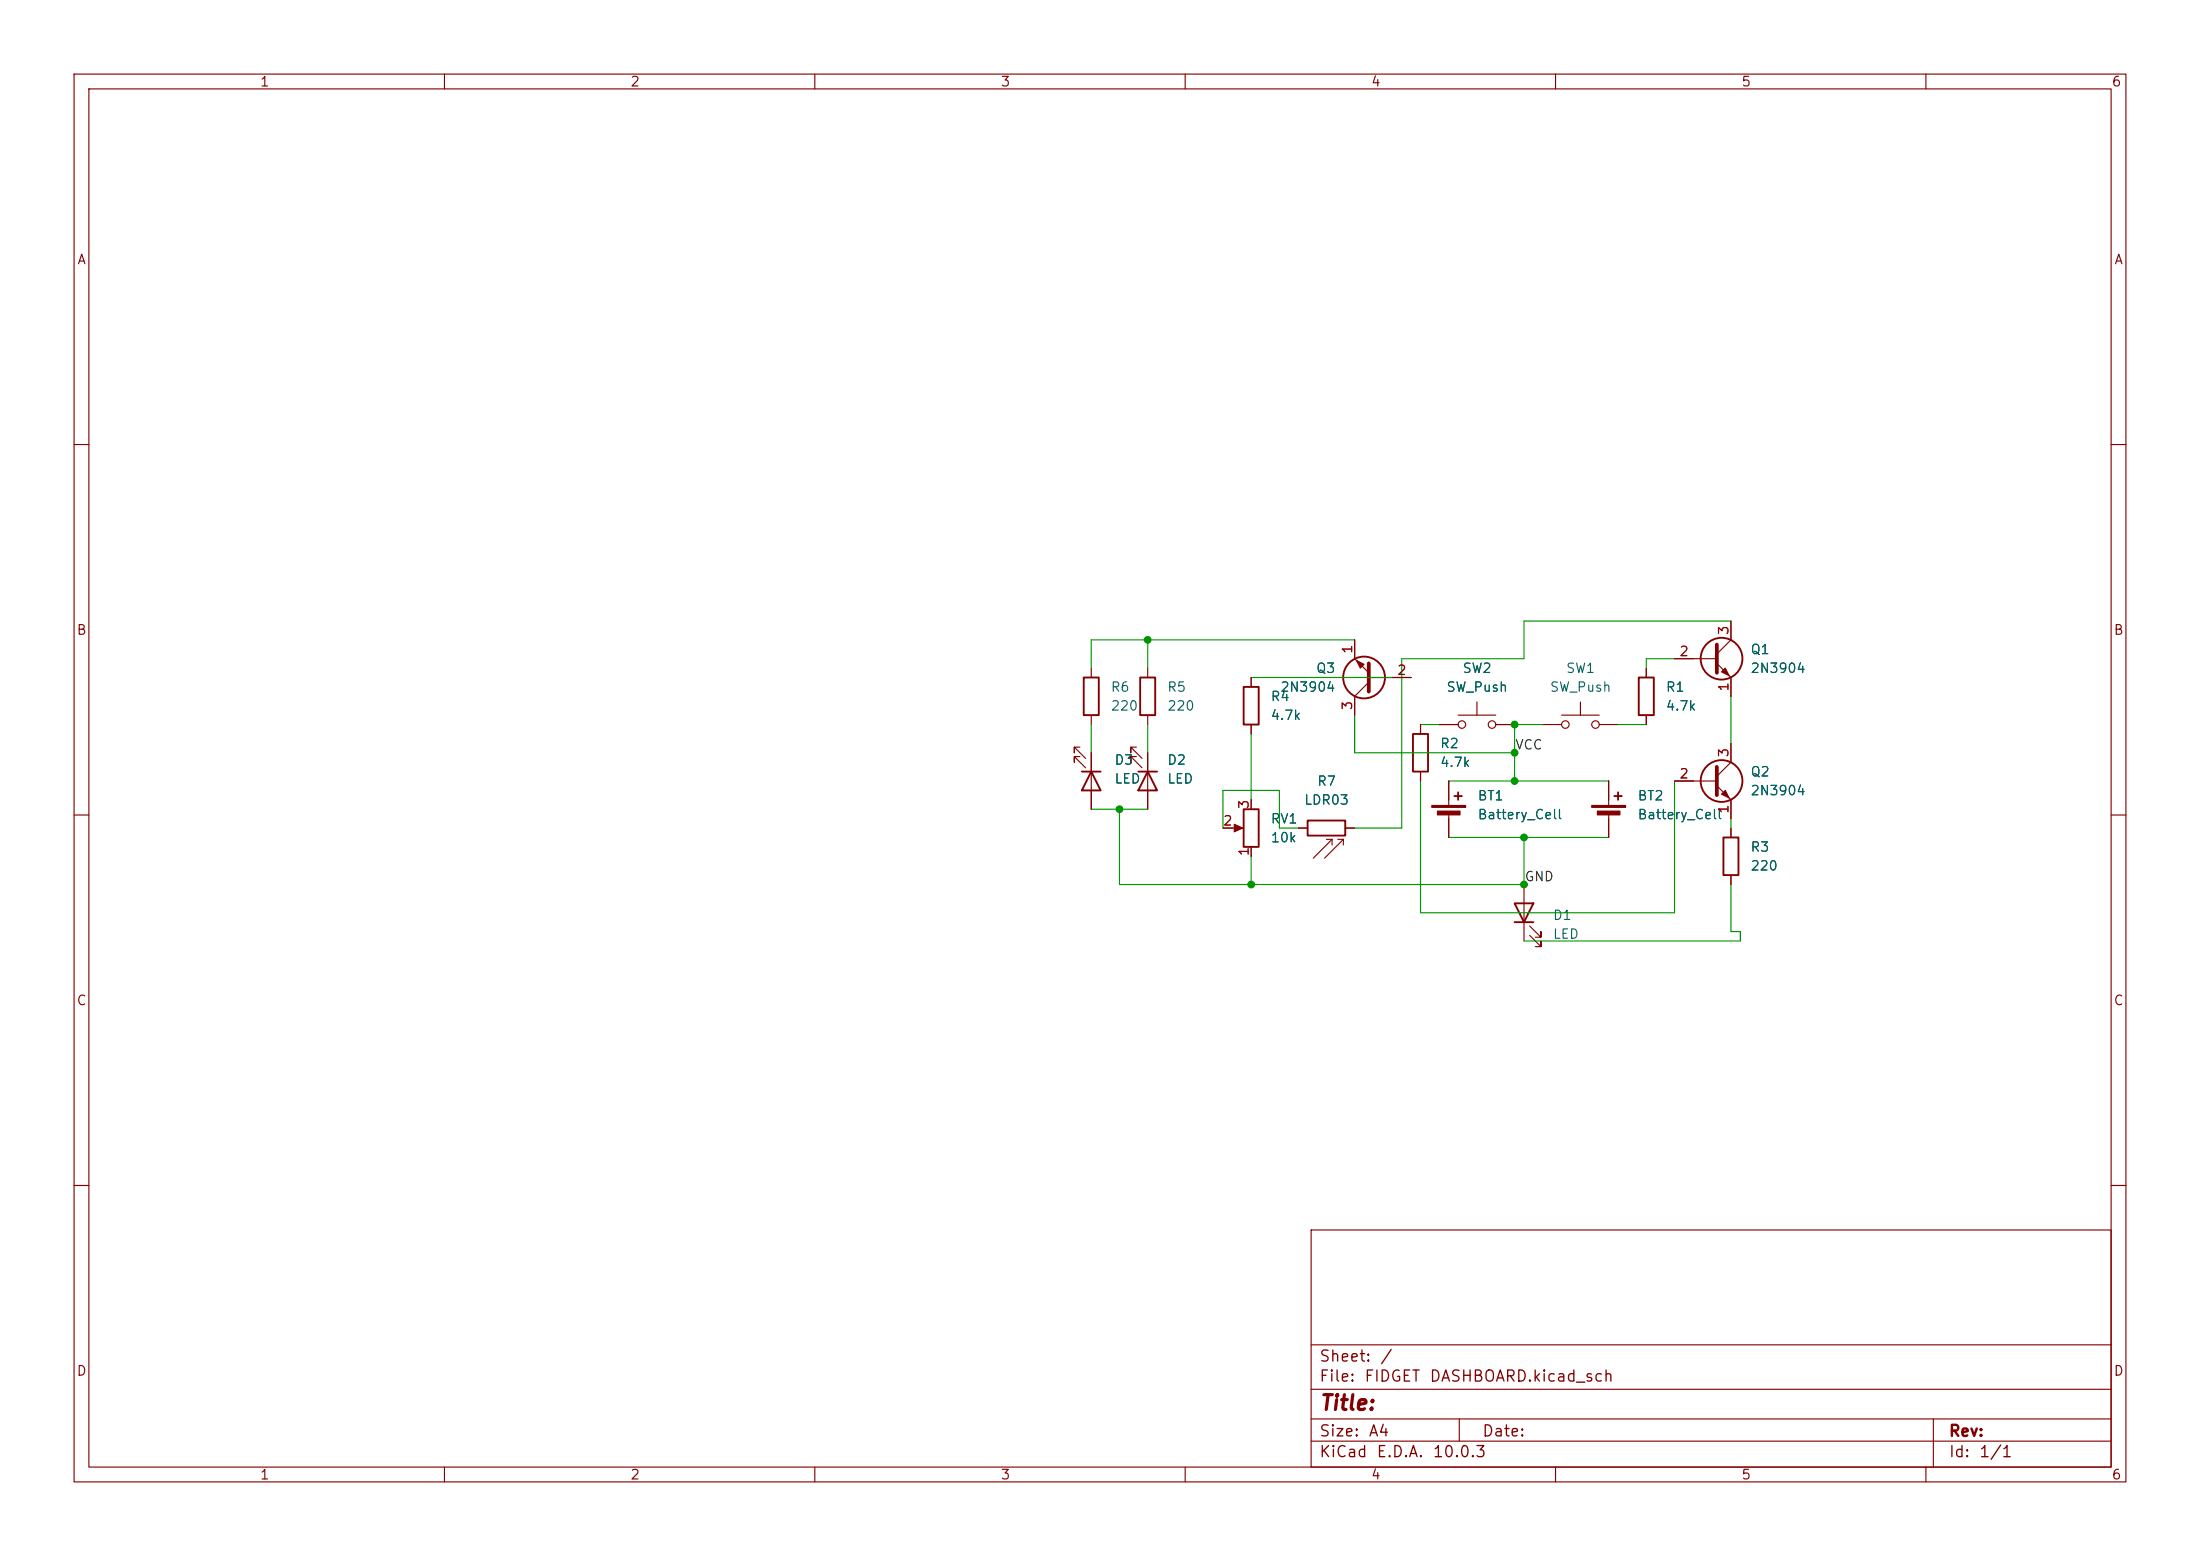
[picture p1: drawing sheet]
(kicad_sch
 (version 20260306)
 (generator "eeschema")
 (generator_version "10.0")
 (paper "A4")
 (lib_symbols
  (symbol "Device:Battery_Cell"
   (pin_numbers (hide yes))
   (pin_names
    (offset 0) (hide yes)) (exclude_from_sim no) (in_bom yes) (on_board yes)
   (in_pos_files yes)
   (duplicate_pin_numbers_are_jumpers no)
   (property "Reference" "BT" (at 2.54 2.54 0) (show_name no) (do_not_autoplace no) (effects (font (size 1.27 1.27)) (justify left)))
   (property "Value" "Battery_Cell" (at 2.54 0 0) (show_name no) (do_not_autoplace no) (effects (font (size 1.27 1.27)) (justify left)))
   (property "Footprint" "" (at 0 1.524 90) (show_name no) (do_not_autoplace no) (hide yes) (effects (font (size 1.27 1.27))))
   (property "Datasheet" "" (at 0 1.524 90) (show_name no) (do_not_autoplace no) (hide yes) (effects (font (size 1.27 1.27))))
   (property "Description" "Single-cell battery" (at 0 0 0) (show_name no) (do_not_autoplace no) (hide yes) (effects (font (size 1.27 1.27))))
   (property "Sim.Device" "V" (at 0 0 0) (show_name no) (do_not_autoplace no) (hide yes) (effects (font (size 1.27 1.27))))
   (property "Sim.Type" "DC" (at 0 0 0) (show_name no) (do_not_autoplace no) (hide yes) (effects (font (size 1.27 1.27))))
   (property "Sim.Pins" "1=+ 2=-" (at 0 0 0) (show_name no) (do_not_autoplace no) (hide yes) (effects (font (size 1.27 1.27))))
   (symbol "Battery_Cell_0_1"
    (rectangle (start -2.286 1.778) (end 2.286 1.524) (stroke (width 0) (type default)) (fill (type outline)))
    (rectangle (start -1.524 1.016) (end 1.524 0.508) (stroke (width 0) (type default)) (fill (type outline)))
    (polyline (pts (xy 0 1.778) (xy 0 2.54)) (stroke (width 0) (type default)) (fill (type none)))
    (polyline (pts (xy 0 0.762) (xy 0 0)) (stroke (width 0) (type default)) (fill (type none)))
    (polyline (pts (xy 0.762 3.048) (xy 1.778 3.048)) (stroke (width 0.254) (type default)) (fill (type none)))
    (polyline (pts (xy 1.27 3.556) (xy 1.27 2.54)) (stroke (width 0.254) (type default)) (fill (type none))))
   (symbol "Battery_Cell_1_1"
    (pin passive line (at 0 5.08 270) (length 2.54) (name "+" (effects (font (size 1.27 1.27)))) (number "1" (effects (font (size 1.27 1.27)))))
    (pin passive line (at 0 -2.54 90) (length 2.54) (name "-" (effects (font (size 1.27 1.27)))) (number "2" (effects (font (size 1.27 1.27))))))
   (embedded_fonts no))
  (symbol "Device:LED"
   (pin_numbers (hide yes))
   (pin_names
    (offset 1.016) (hide yes)) (exclude_from_sim no) (in_bom yes) (on_board yes)
   (in_pos_files yes)
   (duplicate_pin_numbers_are_jumpers no)
   (property "Reference" "D" (at 0 2.54 0) (show_name no) (do_not_autoplace no) (effects (font (size 1.27 1.27))))
   (property "Value" "LED" (at 0 -2.54 0) (show_name no) (do_not_autoplace no) (effects (font (size 1.27 1.27))))
   (property "Footprint" "" (at 0 0 0) (show_name no) (do_not_autoplace no) (hide yes) (effects (font (size 1.27 1.27))))
   (property "Datasheet" "" (at 0 0 0) (show_name no) (do_not_autoplace no) (hide yes) (effects (font (size 1.27 1.27))))
   (property "Description" "Light emitting diode" (at 0 0 0) (show_name no) (do_not_autoplace no) (hide yes) (effects (font (size 1.27 1.27))))
   (property "Sim.Pins" "1=K 2=A" (at 0 0 0) (show_name no) (do_not_autoplace no) (hide yes) (effects (font (size 1.27 1.27))))
   (symbol "LED_0_1"
    (polyline (pts (xy -3.048 -0.762) (xy -4.572 -2.286) (xy -3.81 -2.286) (xy -4.572 -2.286) (xy -4.572 -1.524)) (stroke (width 0) (type default)) (fill (type none)))
    (polyline (pts (xy -1.778 -0.762) (xy -3.302 -2.286) (xy -2.54 -2.286) (xy -3.302 -2.286) (xy -3.302 -1.524)) (stroke (width 0) (type default)) (fill (type none)))
    (polyline (pts (xy -1.27 0) (xy 1.27 0)) (stroke (width 0) (type default)) (fill (type none)))
    (polyline (pts (xy -1.27 -1.27) (xy -1.27 1.27)) (stroke (width 0.254) (type default)) (fill (type none)))
    (polyline (pts (xy 1.27 -1.27) (xy 1.27 1.27) (xy -1.27 0) (xy 1.27 -1.27)) (stroke (width 0.254) (type default)) (fill (type none))))
   (symbol "LED_1_1"
    (pin passive line (at -3.81 0 0) (length 2.54) (name "K" (effects (font (size 1.27 1.27)))) (number "1" (effects (font (size 1.27 1.27)))))
    (pin passive line (at 3.81 0 180) (length 2.54) (name "A" (effects (font (size 1.27 1.27)))) (number "2" (effects (font (size 1.27 1.27))))))
   (embedded_fonts no))
  (symbol "Device:R"
   (pin_numbers (hide yes))
   (pin_names
    (offset 0)) (exclude_from_sim no) (in_bom yes) (on_board yes)
   (in_pos_files yes)
   (duplicate_pin_numbers_are_jumpers no)
   (property "Reference" "R" (at 2.032 0 90) (show_name no) (do_not_autoplace no) (effects (font (size 1.27 1.27))))
   (property "Value" "R" (at 0 0 90) (show_name no) (do_not_autoplace no) (effects (font (size 1.27 1.27))))
   (property "Footprint" "" (at -1.778 0 90) (show_name no) (do_not_autoplace no) (hide yes) (effects (font (size 1.27 1.27))))
   (property "Datasheet" "" (at 0 0 0) (show_name no) (do_not_autoplace no) (hide yes) (effects (font (size 1.27 1.27))))
   (property "Description" "Resistor" (at 0 0 0) (show_name no) (do_not_autoplace no) (hide yes) (effects (font (size 1.27 1.27))))
   (symbol "R_0_1"
    (rectangle (start -1.016 -2.54) (end 1.016 2.54) (stroke (width 0.254) (type default)) (fill (type none))))
   (symbol "R_1_1"
    (pin passive line (at 0 3.81 270) (length 1.27) (name "" (effects (font (size 1.27 1.27)))) (number "1" (effects (font (size 1.27 1.27)))))
    (pin passive line (at 0 -3.81 90) (length 1.27) (name "" (effects (font (size 1.27 1.27)))) (number "2" (effects (font (size 1.27 1.27))))))
   (embedded_fonts no))
  (symbol "Device:R_Potentiometer"
   (pin_names
    (offset 1.016) (hide yes)) (exclude_from_sim no) (in_bom yes) (on_board yes)
   (in_pos_files yes)
   (duplicate_pin_numbers_are_jumpers no)
   (property "Reference" "RV" (at -4.445 0 90) (show_name no) (do_not_autoplace no) (effects (font (size 1.27 1.27))))
   (property "Value" "R_Potentiometer" (at -2.54 0 90) (show_name no) (do_not_autoplace no) (effects (font (size 1.27 1.27))))
   (property "Footprint" "" (at 0 0 0) (show_name no) (do_not_autoplace no) (hide yes) (effects (font (size 1.27 1.27))))
   (property "Datasheet" "" (at 0 0 0) (show_name no) (do_not_autoplace no) (hide yes) (effects (font (size 1.27 1.27))))
   (property "Description" "Potentiometer" (at 0 0 0) (show_name no) (do_not_autoplace no) (hide yes) (effects (font (size 1.27 1.27))))
   (property "Sim.Device" "R" (at 0 0 0) (show_name no) (do_not_autoplace no) (hide yes) (effects (font (size 1.27 1.27))))
   (property "Sim.Type" "POT" (at 0 0 0) (show_name no) (do_not_autoplace no) (hide yes) (effects (font (size 1.27 1.27))))
   (property "Sim.Pins" "1=r0 2=wiper 3=r1" (at 0 0 0) (show_name no) (do_not_autoplace no) (hide yes) (effects (font (size 1.27 1.27))))
   (symbol "R_Potentiometer_0_1"
    (rectangle (start 1.016 2.54) (end -1.016 -2.54) (stroke (width 0.254) (type default)) (fill (type none)))
    (polyline (pts (xy 1.143 0) (xy 2.286 0.508) (xy 2.286 -0.508) (xy 1.143 0)) (stroke (width 0) (type default)) (fill (type outline)))
    (polyline (pts (xy 2.54 0) (xy 1.524 0)) (stroke (width 0) (type default)) (fill (type none))))
   (symbol "R_Potentiometer_1_1"
    (pin passive line (at 0 3.81 270) (length 1.27) (name "1" (effects (font (size 1.27 1.27)))) (number "1" (effects (font (size 1.27 1.27)))))
    (pin passive line (at 3.81 0 180) (length 1.27) (name "2" (effects (font (size 1.27 1.27)))) (number "2" (effects (font (size 1.27 1.27)))))
    (pin passive line (at 0 -3.81 90) (length 1.27) (name "3" (effects (font (size 1.27 1.27)))) (number "3" (effects (font (size 1.27 1.27))))))
   (embedded_fonts no))
  (symbol "Sensor_Optical:LDR03"
   (pin_numbers (hide yes))
   (pin_names
    (offset 0)) (exclude_from_sim no) (in_bom yes) (on_board yes)
   (in_pos_files yes)
   (duplicate_pin_numbers_are_jumpers no)
   (property "Reference" "R" (at -5.08 0 90) (show_name no) (do_not_autoplace no) (effects (font (size 1.27 1.27))))
   (property "Value" "LDR03" (at 1.905 0 90) (show_name no) (do_not_autoplace no) (effects (font (size 1.27 1.27)) (justify top)))
   (property "Footprint" "OptoDevice:R_LDR_10x8.5mm_P7.6mm_Vertical" (at 4.445 0 90) (show_name no) (do_not_autoplace no) (hide yes) (effects (font (size 1.27 1.27))))
   (property "Datasheet" "http://www.elektronica-componenten.nl/WebRoot/StoreNL/Shops/61422969/54F1/BA0C/C664/31B9/2173/C0A8/2AB9/2AEF/LDR03IMP.pdf" (at 0 -1.27 0) (show_name no) (do_not_autoplace no) (hide yes) (effects (font (size 1.27 1.27))))
   (property "Description" "light dependent resistor" (at 0 0 0) (show_name no) (do_not_autoplace no) (hide yes) (effects (font (size 1.27 1.27))))
   (symbol "LDR03_0_1"
    (polyline (pts (xy -1.524 -0.762) (xy -4.064 1.778)) (stroke (width 0) (type default)) (fill (type none)))
    (polyline (pts (xy -1.524 -0.762) (xy -2.286 -0.762)) (stroke (width 0) (type default)) (fill (type none)))
    (polyline (pts (xy -1.524 -0.762) (xy -1.524 0)) (stroke (width 0) (type default)) (fill (type none)))
    (polyline (pts (xy -1.524 -2.286) (xy -4.064 0.254)) (stroke (width 0) (type default)) (fill (type none)))
    (polyline (pts (xy -1.524 -2.286) (xy -2.286 -2.286)) (stroke (width 0) (type default)) (fill (type none)))
    (polyline (pts (xy -1.524 -2.286) (xy -1.524 -1.524)) (stroke (width 0) (type default)) (fill (type none)))
    (rectangle (start -1.016 2.54) (end 1.016 -2.54) (stroke (width 0.254) (type default)) (fill (type none))))
   (symbol "LDR03_1_1"
    (pin passive line (at 0 3.81 270) (length 1.27) (name "" (effects (font (size 1.27 1.27)))) (number "1" (effects (font (size 1.27 1.27)))))
    (pin passive line (at 0 -3.81 90) (length 1.27) (name "" (effects (font (size 1.27 1.27)))) (number "2" (effects (font (size 1.27 1.27))))))
   (embedded_fonts no))
  (symbol "Switch:SW_Push"
   (pin_numbers (hide yes))
   (pin_names
    (offset 1.016) (hide yes)) (exclude_from_sim no) (in_bom yes) (on_board yes)
   (in_pos_files yes)
   (duplicate_pin_numbers_are_jumpers no)
   (property "Reference" "SW" (at 1.27 2.54 0) (show_name no) (do_not_autoplace no) (effects (font (size 1.27 1.27)) (justify left)))
   (property "Value" "SW_Push" (at 0 -1.524 0) (show_name no) (do_not_autoplace no) (effects (font (size 1.27 1.27))))
   (property "Footprint" "" (at 0 5.08 0) (show_name no) (do_not_autoplace no) (hide yes) (effects (font (size 1.27 1.27))))
   (property "Datasheet" "" (at 0 5.08 0) (show_name no) (do_not_autoplace no) (hide yes) (effects (font (size 1.27 1.27))))
   (property "Description" "Push button switch, generic, two pins" (at 0 0 0) (show_name no) (do_not_autoplace no) (hide yes) (effects (font (size 1.27 1.27))))
   (symbol "SW_Push_0_1"
    (circle (center -2.032 0) (radius 0.508) (stroke (width 0) (type default)) (fill (type none)))
    (polyline (pts (xy 0 1.27) (xy 0 3.048)) (stroke (width 0) (type default)) (fill (type none)))
    (circle (center 2.032 0) (radius 0.508) (stroke (width 0) (type default)) (fill (type none)))
    (polyline (pts (xy 2.54 1.27) (xy -2.54 1.27)) (stroke (width 0) (type default)) (fill (type none)))
    (pin passive line (at -5.08 0 0) (length 2.54) (name "1" (effects (font (size 1.27 1.27)))) (number "1" (effects (font (size 1.27 1.27)))))
    (pin passive line (at 5.08 0 180) (length 2.54) (name "2" (effects (font (size 1.27 1.27)))) (number "2" (effects (font (size 1.27 1.27))))))
   (embedded_fonts no))
  (symbol "Transistor_BJT:2N3904"
   (pin_names
    (offset 0) (hide yes)) (exclude_from_sim no) (in_bom yes) (on_board yes)
   (in_pos_files yes)
   (duplicate_pin_numbers_are_jumpers no)
   (property "Reference" "Q" (at 5.08 1.905 0) (show_name no) (do_not_autoplace no) (effects (font (size 1.27 1.27)) (justify left)))
   (property "Value" "2N3904" (at 5.08 0 0) (show_name no) (do_not_autoplace no) (effects (font (size 1.27 1.27)) (justify left)))
   (property "Footprint" "Package_TO_SOT_THT:TO-92_Inline" (at 5.08 -1.905 0) (show_name no) (do_not_autoplace no) (hide yes) (effects (font (size 1.27 1.27)
    (italic yes)) (justify left)))
   (property "Datasheet" "https://www.onsemi.com/pub/Collateral/2N3903-D.PDF" (at 0 0 0) (show_name no) (do_not_autoplace no) (hide yes) (effects (font (size 1.27 1.27)) (justify left)))
   (property "Description" "0.2A Ic, 40V Vce, Small Signal NPN Transistor, TO-92" (at 0 0 0) (show_name no) (do_not_autoplace no) (hide yes) (effects (font (size 1.27 1.27))))
   (property "Sim.Device" "NPN" (at 0 0 0) (show_name no) (do_not_autoplace no) (hide yes) (effects (font (size 1.27 1.27))))
   (property "Sim.Pins" "1=E 2=B 3=C" (at 0 0 0) (show_name no) (do_not_autoplace no) (hide yes) (effects (font (size 1.27 1.27))))
   (symbol "2N3904_0_1"
    (polyline (pts (xy -2.54 0) (xy 0.635 0)) (stroke (width 0) (type default)) (fill (type none)))
    (polyline (pts (xy 0.635 1.905) (xy 0.635 -1.905)) (stroke (width 0.508) (type default)) (fill (type none)))
    (circle (center 1.27 0) (radius 2.8194) (stroke (width 0.254) (type default)) (fill (type none))))
   (symbol "2N3904_1_1"
    (polyline (pts (xy 0.635 0.635) (xy 2.54 2.54)) (stroke (width 0) (type default)) (fill (type none)))
    (polyline (pts (xy 0.635 -0.635) (xy 2.54 -2.54)) (stroke (width 0) (type default)) (fill (type none)))
    (polyline (pts (xy 1.27 -1.778) (xy 1.778 -1.27) (xy 2.286 -2.286) (xy 1.27 -1.778)) (stroke (width 0) (type default)) (fill (type outline)))
    (pin passive line (at 2.54 -5.08 90) (length 2.54) (name "E" (effects (font (size 1.27 1.27)))) (number "1" (effects (font (size 1.27 1.27)))))
    (pin input line (at -5.08 0 0) (length 2.54) (name "B" (effects (font (size 1.27 1.27)))) (number "2" (effects (font (size 1.27 1.27)))))
    (pin passive line (at 2.54 5.08 270) (length 2.54) (name "C" (effects (font (size 1.27 1.27)))) (number "3" (effects (font (size 1.27 1.27))))))
   (embedded_fonts no)))
 (junction
  (at 168.91 119.38)
  (diameter 0)
  (color 0 0 0 0))
 (junction
  (at 205.74 119.38)
  (diameter 0)
  (color 0 0 0 0))
 (junction
  (at 204.47 105.41)
  (diameter 0)
  (color 0 0 0 0))
 (junction
  (at 204.47 97.79)
  (diameter 0)
  (color 0 0 0 0))
 (junction
  (at 205.74 113.03)
  (diameter 0)
  (color 0 0 0 0))
 (junction
  (at 151.13 109.22)
  (diameter 0)
  (color 0 0 0 0))
 (junction
  (at 204.47 101.6)
  (diameter 0)
  (color 0 0 0 0))
 (junction
  (at 154.94 86.36)
  (diameter 0)
  (color 0 0 0 0))
 (wire
  (pts (xy 189.23 111.76) (xy 189.23 88.9))
  (stroke (width 0) (type default)))
 (wire
  (pts (xy 205.74 113.03) (xy 217.17 113.03))
  (stroke (width 0) (type default)))
 (wire
  (pts (xy 168.91 115.57) (xy 168.91 119.38))
  (stroke (width 0) (type default)))
 (wire
  (pts (xy 151.13 109.22) (xy 154.94 109.22))
  (stroke (width 0) (type default)))
 (wire
  (pts (xy 222.25 88.9) (xy 226.06 88.9))
  (stroke (width 0) (type default)))
 (wire
  (pts (xy 147.32 86.36) (xy 154.94 86.36))
  (stroke (width 0) (type default)))
 (wire
  (pts (xy 182.88 86.36) (xy 154.94 86.36))
  (stroke (width 0) (type default)))
 (wire
  (pts (xy 234.95 125.73) (xy 233.68 125.73))
  (stroke (width 0) (type default)))
 (wire
  (pts (xy 182.88 96.52) (xy 182.88 101.6))
  (stroke (width 0) (type default)))
 (wire
  (pts (xy 191.77 97.79) (xy 194.31 97.79))
  (stroke (width 0) (type default)))
 (wire
  (pts (xy 222.25 90.17) (xy 222.25 88.9))
  (stroke (width 0) (type default)))
 (wire
  (pts (xy 190.5 91.44) (xy 168.91 91.44))
  (stroke (width 0) (type default)))
 (wire
  (pts (xy 195.58 105.41) (xy 204.47 105.41))
  (stroke (width 0) (type default)))
 (wire
  (pts (xy 182.88 111.76) (xy 189.23 111.76))
  (stroke (width 0) (type default)))
 (wire
  (pts (xy 234.95 127) (xy 234.95 125.73))
  (stroke (width 0) (type default)))
 (wire
  (pts (xy 172.72 106.68) (xy 165.1 106.68))
  (stroke (width 0) (type default)))
 (wire
  (pts (xy 147.32 109.22) (xy 151.13 109.22))
  (stroke (width 0) (type default)))
 (wire
  (pts (xy 205.74 113.03) (xy 205.74 119.38))
  (stroke (width 0) (type default)))
 (wire
  (pts (xy 233.68 93.98) (xy 233.68 100.33))
  (stroke (width 0) (type default)))
 (wire
  (pts (xy 204.47 97.79) (xy 204.47 101.6))
  (stroke (width 0) (type default)))
 (wire
  (pts (xy 195.58 113.03) (xy 205.74 113.03))
  (stroke (width 0) (type default)))
 (wire
  (pts (xy 218.44 97.79) (xy 222.25 97.79))
  (stroke (width 0) (type default)))
 (wire
  (pts (xy 233.68 125.73) (xy 233.68 119.38))
  (stroke (width 0) (type default)))
 (wire
  (pts (xy 191.77 123.19) (xy 226.06 123.19))
  (stroke (width 0) (type default)))
 (wire
  (pts (xy 147.32 90.17) (xy 147.32 86.36))
  (stroke (width 0) (type default)))
 (wire
  (pts (xy 154.94 97.79) (xy 154.94 101.6))
  (stroke (width 0) (type default)))
 (wire
  (pts (xy 205.74 127) (xy 234.95 127))
  (stroke (width 0) (type default)))
 (wire
  (pts (xy 165.1 106.68) (xy 165.1 111.76))
  (stroke (width 0) (type default)))
 (wire
  (pts (xy 204.47 97.79) (xy 208.28 97.79))
  (stroke (width 0) (type default)))
 (wire
  (pts (xy 151.13 109.22) (xy 151.13 119.38))
  (stroke (width 0) (type default)))
 (wire
  (pts (xy 182.88 101.6) (xy 204.47 101.6))
  (stroke (width 0) (type default)))
 (wire
  (pts (xy 205.74 83.82) (xy 205.74 88.9))
  (stroke (width 0) (type default)))
 (wire
  (pts (xy 191.77 105.41) (xy 191.77 123.19))
  (stroke (width 0) (type default)))
 (wire
  (pts (xy 172.72 111.76) (xy 172.72 106.68))
  (stroke (width 0) (type default)))
 (wire
  (pts (xy 204.47 101.6) (xy 204.47 105.41))
  (stroke (width 0) (type default)))
 (wire
  (pts (xy 151.13 119.38) (xy 168.91 119.38))
  (stroke (width 0) (type default)))
 (wire
  (pts (xy 168.91 119.38) (xy 205.74 119.38))
  (stroke (width 0) (type default)))
 (wire
  (pts (xy 189.23 88.9) (xy 205.74 88.9))
  (stroke (width 0) (type default)))
 (wire
  (pts (xy 168.91 99.06) (xy 168.91 107.95))
  (stroke (width 0) (type default)))
 (wire
  (pts (xy 226.06 123.19) (xy 226.06 105.41))
  (stroke (width 0) (type default)))
 (wire
  (pts (xy 154.94 86.36) (xy 154.94 90.17))
  (stroke (width 0) (type default)))
 (wire
  (pts (xy 205.74 83.82) (xy 233.68 83.82))
  (stroke (width 0) (type default)))
 (wire
  (pts (xy 147.32 97.79) (xy 147.32 101.6))
  (stroke (width 0) (type default)))
 (wire
  (pts (xy 204.47 105.41) (xy 217.17 105.41))
  (stroke (width 0) (type default)))
 (wire
  (pts (xy 172.72 111.76) (xy 175.26 111.76))
  (stroke (width 0) (type default)))
 (wire
  (pts (xy 233.68 110.49) (xy 233.68 111.76))
  (stroke (width 0) (type default)))
 (label "GND"
  (at 205.74 119.38 0)
  (effects (font (size 1.27 1.27)) (justify left bottom)))
 (label "VCC"
  (at 204.47 101.6 0)
  (effects (font (size 1.27 1.27)) (justify left bottom)))
 (symbol
  (lib_id "Device:LED")
  (at 205.74 123.19 90)
  (unit 1)
  (body_style 1)
  (exclude_from_sim no)
  (in_bom yes)
  (on_board yes)
  (in_pos_files yes)
  (dnp no)
  (fields_autoplaced yes)
  (property "Reference" "D1" (at 209.55 123.5074 90) (show_name no) (do_not_autoplace no) (effects (font (size 1.27 1.27)) (justify right)))
  (property "Value" "LED" (at 209.55 126.0474 90) (show_name no) (do_not_autoplace no) (effects (font (size 1.27 1.27)) (justify right)))
  (property "Footprint" "LED_THT:LED_D5.0mm" (at 205.74 123.19 0) (hide yes) (show_name no) (do_not_autoplace no) (effects (font (size 1.27 1.27))))
  (property "Datasheet" "" (at 205.74 123.19 0) (hide yes) (show_name no) (do_not_autoplace no) (effects (font (size 1.27 1.27))))
  (property "Description" "Light emitting diode" (at 205.74 123.19 0) (hide yes) (show_name no) (do_not_autoplace no) (effects (font (size 1.27 1.27))))
  (property "Sim.Pins" "1=K 2=A" (at 205.74 123.19 0) (hide yes) (show_name no) (do_not_autoplace no) (effects (font (size 1.27 1.27))))
  (pin "1")
  (pin "2"))
 (symbol
  (lib_id "Device:R")
  (at 147.32 93.98 0)
  (unit 1)
  (body_style 1)
  (exclude_from_sim no)
  (in_bom yes)
  (on_board yes)
  (in_pos_files yes)
  (dnp no)
  (fields_autoplaced yes)
  (property "Reference" "R6" (at 149.86 92.7099 0) (show_name no) (do_not_autoplace no) (effects (font (size 1.27 1.27)) (justify left)))
  (property "Value" "220" (at 149.86 95.2499 0) (show_name no) (do_not_autoplace no) (effects (font (size 1.27 1.27)) (justify left)))
  (property "Footprint" "Resistor_THT:R_Axial_DIN0207_L6.3mm_D2.5mm_P7.62mm_Horizontal" (at 145.542 93.98 90) (hide yes) (show_name no) (do_not_autoplace no) (effects (font (size 1.27 1.27))))
  (property "Datasheet" "" (at 147.32 93.98 0) (hide yes) (show_name no) (do_not_autoplace no) (effects (font (size 1.27 1.27))))
  (property "Description" "Resistor" (at 147.32 93.98 0) (hide yes) (show_name no) (do_not_autoplace no) (effects (font (size 1.27 1.27))))
  (pin "2")
  (pin "1"))
 (symbol
  (lib_id "Sensor_Optical:LDR03")
  (at 179.07 111.76 90)
  (unit 1)
  (body_style 1)
  (exclude_from_sim no)
  (in_bom yes)
  (on_board yes)
  (in_pos_files yes)
  (dnp no)
  (fields_autoplaced yes)
  (property "Reference" "R7" (at 179.07 105.41 90) (show_name no) (do_not_autoplace no) (effects (font (size 1.27 1.27))))
  (property "Value" "LDR03" (at 179.07 107.95 90) (show_name no) (do_not_autoplace no) (effects (font (size 1.27 1.27))))
  (property "Footprint" "OptoDevice:R_LDR_10x8.5mm_P7.6mm_Vertical" (at 179.07 107.315 90) (hide yes) (show_name no) (do_not_autoplace no) (effects (font (size 1.27 1.27))))
  (property "Datasheet" "http://www.elektronica-componenten.nl/WebRoot/StoreNL/Shops/61422969/54F1/BA0C/C664/31B9/2173/C0A8/2AB9/2AEF/LDR03IMP.pdf" (at 180.34 111.76 0) (hide yes) (show_name no) (do_not_autoplace no) (effects (font (size 1.27 1.27))))
  (property "Description" "light dependent resistor" (at 179.07 111.76 0) (hide yes) (show_name no) (do_not_autoplace no) (effects (font (size 1.27 1.27))))
  (pin "1")
  (pin "2"))
 (symbol
  (lib_id "Switch:SW_Push")
  (at 213.36 97.79 0)
  (unit 1)
  (body_style 1)
  (exclude_from_sim no)
  (in_bom yes)
  (on_board yes)
  (in_pos_files yes)
  (dnp no)
  (fields_autoplaced yes)
  (property "Reference" "SW1" (at 213.36 90.17 0) (show_name no) (do_not_autoplace no) (effects (font (size 1.27 1.27))))
  (property "Value" "SW_Push" (at 213.36 92.71 0) (show_name no) (do_not_autoplace no) (effects (font (size 1.27 1.27))))
  (property "Footprint" "Button_Switch_THT:SW_PUSH_6mm" (at 213.36 92.71 0) (hide yes) (show_name no) (do_not_autoplace no) (effects (font (size 1.27 1.27))))
  (property "Datasheet" "" (at 213.36 92.71 0) (hide yes) (show_name no) (do_not_autoplace no) (effects (font (size 1.27 1.27))))
  (property "Description" "Push button switch, generic, two pins" (at 213.36 97.79 0) (hide yes) (show_name no) (do_not_autoplace no) (effects (font (size 1.27 1.27))))
  (pin "1")
  (pin "2"))
 (symbol
  (lib_id "Switch:SW_Push")
  (at 199.39 97.79 0)
  (unit 1)
  (body_style 1)
  (exclude_from_sim no)
  (in_bom yes)
  (on_board yes)
  (in_pos_files yes)
  (dnp no)
  (fields_autoplaced yes)
  (property "Reference" "SW2" (at 199.39 90.17 0) (show_name no) (do_not_autoplace no) (effects (font (size 1.27 1.27))))
  (property "Value" "SW_Push" (at 199.39 92.71 0) (show_name no) (do_not_autoplace no) (effects (font (size 1.27 1.27))))
  (property "Footprint" "Button_Switch_THT:SW_PUSH_6mm" (at 199.39 92.71 0) (hide yes) (show_name no) (do_not_autoplace no) (effects (font (size 1.27 1.27))))
  (property "Datasheet" "" (at 199.39 92.71 0) (hide yes) (show_name no) (do_not_autoplace no) (effects (font (size 1.27 1.27))))
  (property "Description" "Push button switch, generic, two pins" (at 199.39 97.79 0) (hide yes) (show_name no) (do_not_autoplace no) (effects (font (size 1.27 1.27))))
  (pin "1")
  (pin "2"))
 (symbol
  (lib_id "Device:LED")
  (at 154.94 105.41 270)
  (unit 1)
  (body_style 1)
  (exclude_from_sim no)
  (in_bom yes)
  (on_board yes)
  (in_pos_files yes)
  (dnp no)
  (fields_autoplaced yes)
  (property "Reference" "D2" (at 157.48 102.5524 90) (show_name no) (do_not_autoplace no) (effects (font (size 1.27 1.27)) (justify left)))
  (property "Value" "LED" (at 157.48 105.0924 90) (show_name no) (do_not_autoplace no) (effects (font (size 1.27 1.27)) (justify left)))
  (property "Footprint" "LED_THT:LED_D5.0mm" (at 154.94 105.41 0) (hide yes) (show_name no) (do_not_autoplace no) (effects (font (size 1.27 1.27))))
  (property "Datasheet" "" (at 154.94 105.41 0) (hide yes) (show_name no) (do_not_autoplace no) (effects (font (size 1.27 1.27))))
  (property "Description" "Light emitting diode" (at 154.94 105.41 0) (hide yes) (show_name no) (do_not_autoplace no) (effects (font (size 1.27 1.27))))
  (property "Sim.Pins" "1=K 2=A" (at 154.94 105.41 0) (hide yes) (show_name no) (do_not_autoplace no) (effects (font (size 1.27 1.27))))
  (pin "2")
  (pin "1"))
 (symbol
  (lib_id "Transistor_BJT:2N3904")
  (at 231.14 105.41 0)
  (unit 1)
  (body_style 1)
  (exclude_from_sim no)
  (in_bom yes)
  (on_board yes)
  (in_pos_files yes)
  (dnp no)
  (fields_autoplaced yes)
  (property "Reference" "Q2" (at 236.22 104.1399 0) (show_name no) (do_not_autoplace no) (effects (font (size 1.27 1.27)) (justify left)))
  (property "Value" "2N3904" (at 236.22 106.6799 0) (show_name no) (do_not_autoplace no) (effects (font (size 1.27 1.27)) (justify left)))
  (property "Footprint" "Package_TO_SOT_THT:TO-92_Inline" (at 236.22 107.315 0) (hide yes) (show_name no) (do_not_autoplace no) (effects (font (size 1.27 1.27)
    (italic yes)) (justify left)))
  (property "Datasheet" "https://www.onsemi.com/pub/Collateral/2N3903-D.PDF" (at 231.14 105.41 0) (hide yes) (show_name no) (do_not_autoplace no) (effects (font (size 1.27 1.27)) (justify left)))
  (property "Description" "0.2A Ic, 40V Vce, Small Signal NPN Transistor, TO-92" (at 231.14 105.41 0) (hide yes) (show_name no) (do_not_autoplace no) (effects (font (size 1.27 1.27))))
  (property "Sim.Device" "NPN" (at 231.14 105.41 0) (hide yes) (show_name no) (do_not_autoplace no) (effects (font (size 1.27 1.27))))
  (property "Sim.Pins" "1=E 2=B 3=C" (at 231.14 105.41 0) (hide yes) (show_name no) (do_not_autoplace no) (effects (font (size 1.27 1.27))))
  (pin "3")
  (pin "1")
  (pin "2"))
 (symbol
  (lib_id "Device:Battery_Cell")
  (at 195.58 110.49 0)
  (unit 1)
  (body_style 1)
  (exclude_from_sim no)
  (in_bom yes)
  (on_board yes)
  (in_pos_files yes)
  (dnp no)
  (fields_autoplaced yes)
  (property "Reference" "BT1" (at 199.39 107.3784 0) (show_name no) (do_not_autoplace no) (effects (font (size 1.27 1.27)) (justify left)))
  (property "Value" "Battery_Cell" (at 199.39 109.9184 0) (show_name no) (do_not_autoplace no) (effects (font (size 1.27 1.27)) (justify left)))
  (property "Footprint" "Battery:BatteryHolder_Keystone_3034_1x20mm" (at 195.58 108.966 90) (hide yes) (show_name no) (do_not_autoplace no) (effects (font (size 1.27 1.27))))
  (property "Datasheet" "" (at 195.58 108.966 90) (hide yes) (show_name no) (do_not_autoplace no) (effects (font (size 1.27 1.27))))
  (property "Description" "Single-cell battery" (at 195.58 110.49 0) (hide yes) (show_name no) (do_not_autoplace no) (effects (font (size 1.27 1.27))))
  (property "Sim.Device" "V" (at 195.58 110.49 0) (hide yes) (show_name no) (do_not_autoplace no) (effects (font (size 1.27 1.27))))
  (property "Sim.Type" "DC" (at 195.58 110.49 0) (hide yes) (show_name no) (do_not_autoplace no) (effects (font (size 1.27 1.27))))
  (property "Sim.Pins" "1=+ 2=-" (at 195.58 110.49 0) (hide yes) (show_name no) (do_not_autoplace no) (effects (font (size 1.27 1.27))))
  (pin "1")
  (pin "2"))
 (symbol
  (lib_id "Transistor_BJT:2N3904")
  (at 231.14 88.9 0)
  (unit 1)
  (body_style 1)
  (exclude_from_sim no)
  (in_bom yes)
  (on_board yes)
  (in_pos_files yes)
  (dnp no)
  (fields_autoplaced yes)
  (property "Reference" "Q1" (at 236.22 87.6299 0) (show_name no) (do_not_autoplace no) (effects (font (size 1.27 1.27)) (justify left)))
  (property "Value" "2N3904" (at 236.22 90.1699 0) (show_name no) (do_not_autoplace no) (effects (font (size 1.27 1.27)) (justify left)))
  (property "Footprint" "Package_TO_SOT_THT:TO-92_Inline" (at 236.22 90.805 0) (hide yes) (show_name no) (do_not_autoplace no) (effects (font (size 1.27 1.27)
    (italic yes)) (justify left)))
  (property "Datasheet" "https://www.onsemi.com/pub/Collateral/2N3903-D.PDF" (at 231.14 88.9 0) (hide yes) (show_name no) (do_not_autoplace no) (effects (font (size 1.27 1.27)) (justify left)))
  (property "Description" "0.2A Ic, 40V Vce, Small Signal NPN Transistor, TO-92" (at 231.14 88.9 0) (hide yes) (show_name no) (do_not_autoplace no) (effects (font (size 1.27 1.27))))
  (property "Sim.Device" "NPN" (at 231.14 88.9 0) (hide yes) (show_name no) (do_not_autoplace no) (effects (font (size 1.27 1.27))))
  (property "Sim.Pins" "1=E 2=B 3=C" (at 231.14 88.9 0) (hide yes) (show_name no) (do_not_autoplace no) (effects (font (size 1.27 1.27))))
  (pin "3")
  (pin "1")
  (pin "2"))
 (symbol
  (lib_id "Device:R_Potentiometer")
  (at 168.91 111.76 180)
  (unit 1)
  (body_style 1)
  (exclude_from_sim no)
  (in_bom yes)
  (on_board yes)
  (in_pos_files yes)
  (dnp no)
  (fields_autoplaced yes)
  (property "Reference" "RV1" (at 171.45 110.4899 0) (show_name no) (do_not_autoplace no) (effects (font (size 1.27 1.27)) (justify right)))
  (property "Value" "10k" (at 171.45 113.0299 0) (show_name no) (do_not_autoplace no) (effects (font (size 1.27 1.27)) (justify right)))
  (property "Footprint" "Potentiometer_THT:Potentiometer_Vishay_T73YP_Vertical" (at 168.91 111.76 0) (hide yes) (show_name no) (do_not_autoplace no) (effects (font (size 1.27 1.27))))
  (property "Datasheet" "" (at 168.91 111.76 0) (hide yes) (show_name no) (do_not_autoplace no) (effects (font (size 1.27 1.27))))
  (property "Description" "Potentiometer" (at 168.91 111.76 0) (hide yes) (show_name no) (do_not_autoplace no) (effects (font (size 1.27 1.27))))
  (property "Sim.Device" "R" (at 168.91 111.76 0) (hide yes) (show_name no) (do_not_autoplace no) (effects (font (size 1.27 1.27))))
  (property "Sim.Type" "POT" (at 168.91 111.76 0) (hide yes) (show_name no) (do_not_autoplace no) (effects (font (size 1.27 1.27))))
  (property "Sim.Pins" "1=r0 2=wiper 3=r1" (at 168.91 111.76 0) (hide yes) (show_name no) (do_not_autoplace no) (effects (font (size 1.27 1.27))))
  (pin "3")
  (pin "2")
  (pin "1"))
 (symbol
  (lib_id "Device:R")
  (at 222.25 93.98 0)
  (unit 1)
  (body_style 1)
  (exclude_from_sim no)
  (in_bom yes)
  (on_board yes)
  (in_pos_files yes)
  (dnp no)
  (fields_autoplaced yes)
  (property "Reference" "R1" (at 224.79 92.7099 0) (show_name no) (do_not_autoplace no) (effects (font (size 1.27 1.27)) (justify left)))
  (property "Value" "4.7k" (at 224.79 95.2499 0) (show_name no) (do_not_autoplace no) (effects (font (size 1.27 1.27)) (justify left)))
  (property "Footprint" "Resistor_THT:R_Axial_DIN0207_L6.3mm_D2.5mm_P7.62mm_Horizontal" (at 220.472 93.98 90) (hide yes) (show_name no) (do_not_autoplace no) (effects (font (size 1.27 1.27))))
  (property "Datasheet" "" (at 222.25 93.98 0) (hide yes) (show_name no) (do_not_autoplace no) (effects (font (size 1.27 1.27))))
  (property "Description" "Resistor" (at 222.25 93.98 0) (hide yes) (show_name no) (do_not_autoplace no) (effects (font (size 1.27 1.27))))
  (pin "1")
  (pin "2"))
 (symbol
  (lib_id "Device:Battery_Cell")
  (at 217.17 110.49 0)
  (unit 1)
  (body_style 1)
  (exclude_from_sim no)
  (in_bom yes)
  (on_board yes)
  (in_pos_files yes)
  (dnp no)
  (fields_autoplaced yes)
  (property "Reference" "BT2" (at 220.98 107.3784 0) (show_name no) (do_not_autoplace no) (effects (font (size 1.27 1.27)) (justify left)))
  (property "Value" "Battery_Cell" (at 220.98 109.9184 0) (show_name no) (do_not_autoplace no) (effects (font (size 1.27 1.27)) (justify left)))
  (property "Footprint" "Battery:BatteryHolder_Keystone_3034_1x20mm" (at 217.17 108.966 90) (hide yes) (show_name no) (do_not_autoplace no) (effects (font (size 1.27 1.27))))
  (property "Datasheet" "" (at 217.17 108.966 90) (hide yes) (show_name no) (do_not_autoplace no) (effects (font (size 1.27 1.27))))
  (property "Description" "Single-cell battery" (at 217.17 110.49 0) (hide yes) (show_name no) (do_not_autoplace no) (effects (font (size 1.27 1.27))))
  (property "Sim.Device" "V" (at 217.17 110.49 0) (hide yes) (show_name no) (do_not_autoplace no) (effects (font (size 1.27 1.27))))
  (property "Sim.Type" "DC" (at 217.17 110.49 0) (hide yes) (show_name no) (do_not_autoplace no) (effects (font (size 1.27 1.27))))
  (property "Sim.Pins" "1=+ 2=-" (at 217.17 110.49 0) (hide yes) (show_name no) (do_not_autoplace no) (effects (font (size 1.27 1.27))))
  (pin "1")
  (pin "2"))
 (symbol
  (lib_id "Transistor_BJT:2N3904")
  (at 185.42 91.44 180)
  (unit 1)
  (body_style 1)
  (exclude_from_sim no)
  (in_bom yes)
  (on_board yes)
  (in_pos_files yes)
  (dnp no)
  (fields_autoplaced yes)
  (property "Reference" "Q3" (at 180.34 90.1699 0) (show_name no) (do_not_autoplace no) (effects (font (size 1.27 1.27)) (justify left)))
  (property "Value" "2N3904" (at 180.34 92.7099 0) (show_name no) (do_not_autoplace no) (effects (font (size 1.27 1.27)) (justify left)))
  (property "Footprint" "Package_TO_SOT_THT:TO-92_Inline" (at 180.34 89.535 0) (hide yes) (show_name no) (do_not_autoplace no) (effects (font (size 1.27 1.27)
    (italic yes)) (justify left)))
  (property "Datasheet" "https://www.onsemi.com/pub/Collateral/2N3903-D.PDF" (at 185.42 91.44 0) (hide yes) (show_name no) (do_not_autoplace no) (effects (font (size 1.27 1.27)) (justify left)))
  (property "Description" "0.2A Ic, 40V Vce, Small Signal NPN Transistor, TO-92" (at 185.42 91.44 0) (hide yes) (show_name no) (do_not_autoplace no) (effects (font (size 1.27 1.27))))
  (property "Sim.Device" "NPN" (at 185.42 91.44 0) (hide yes) (show_name no) (do_not_autoplace no) (effects (font (size 1.27 1.27))))
  (property "Sim.Pins" "1=E 2=B 3=C" (at 185.42 91.44 0) (hide yes) (show_name no) (do_not_autoplace no) (effects (font (size 1.27 1.27))))
  (pin "1")
  (pin "3")
  (pin "2"))
 (symbol
  (lib_id "Device:R")
  (at 154.94 93.98 0)
  (unit 1)
  (body_style 1)
  (exclude_from_sim no)
  (in_bom yes)
  (on_board yes)
  (in_pos_files yes)
  (dnp no)
  (fields_autoplaced yes)
  (property "Reference" "R5" (at 157.48 92.7099 0) (show_name no) (do_not_autoplace no) (effects (font (size 1.27 1.27)) (justify left)))
  (property "Value" "220" (at 157.48 95.2499 0) (show_name no) (do_not_autoplace no) (effects (font (size 1.27 1.27)) (justify left)))
  (property "Footprint" "Resistor_THT:R_Axial_DIN0207_L6.3mm_D2.5mm_P7.62mm_Horizontal" (at 153.162 93.98 90) (hide yes) (show_name no) (do_not_autoplace no) (effects (font (size 1.27 1.27))))
  (property "Datasheet" "" (at 154.94 93.98 0) (hide yes) (show_name no) (do_not_autoplace no) (effects (font (size 1.27 1.27))))
  (property "Description" "Resistor" (at 154.94 93.98 0) (hide yes) (show_name no) (do_not_autoplace no) (effects (font (size 1.27 1.27))))
  (pin "2")
  (pin "1"))
 (symbol
  (lib_id "Device:R")
  (at 233.68 115.57 0)
  (unit 1)
  (body_style 1)
  (exclude_from_sim no)
  (in_bom yes)
  (on_board yes)
  (in_pos_files yes)
  (dnp no)
  (property "Reference" "R3" (at 236.22 114.2999 0) (show_name no) (do_not_autoplace no) (effects (font (size 1.27 1.27)) (justify left)))
  (property "Value" "220" (at 236.22 116.8399 0) (show_name no) (do_not_autoplace no) (effects (font (size 1.27 1.27)) (justify left)))
  (property "Footprint" "Resistor_THT:R_Axial_DIN0207_L6.3mm_D2.5mm_P7.62mm_Horizontal" (at 231.902 115.57 90) (hide yes) (show_name no) (do_not_autoplace no) (effects (font (size 1.27 1.27))))
  (property "Datasheet" "" (at 233.68 115.57 0) (hide yes) (show_name no) (do_not_autoplace no) (effects (font (size 1.27 1.27))))
  (property "Description" "Resistor" (at 233.68 115.57 0) (hide yes) (show_name no) (do_not_autoplace no) (effects (font (size 1.27 1.27))))
  (pin "1")
  (pin "2"))
 (symbol
  (lib_id "Device:R")
  (at 168.91 95.25 0)
  (unit 1)
  (body_style 1)
  (exclude_from_sim no)
  (in_bom yes)
  (on_board yes)
  (in_pos_files yes)
  (dnp no)
  (fields_autoplaced yes)
  (property "Reference" "R4" (at 171.45 93.9799 0) (show_name no) (do_not_autoplace no) (effects (font (size 1.27 1.27)) (justify left)))
  (property "Value" "4.7k" (at 171.45 96.5199 0) (show_name no) (do_not_autoplace no) (effects (font (size 1.27 1.27)) (justify left)))
  (property "Footprint" "Resistor_THT:R_Axial_DIN0207_L6.3mm_D2.5mm_P7.62mm_Horizontal" (at 167.132 95.25 90) (hide yes) (show_name no) (do_not_autoplace no) (effects (font (size 1.27 1.27))))
  (property "Datasheet" "" (at 168.91 95.25 0) (hide yes) (show_name no) (do_not_autoplace no) (effects (font (size 1.27 1.27))))
  (property "Description" "Resistor" (at 168.91 95.25 0) (hide yes) (show_name no) (do_not_autoplace no) (effects (font (size 1.27 1.27))))
  (pin "2")
  (pin "1"))
 (symbol
  (lib_id "Device:LED")
  (at 147.32 105.41 270)
  (unit 1)
  (body_style 1)
  (exclude_from_sim no)
  (in_bom yes)
  (on_board yes)
  (in_pos_files yes)
  (dnp no)
  (fields_autoplaced yes)
  (property "Reference" "D3" (at 150.3577 102.5524 90) (show_name no) (do_not_autoplace no) (effects (font (size 1.27 1.27)) (justify left)))
  (property "Value" "LED" (at 150.3577 105.0924 90) (show_name no) (do_not_autoplace no) (effects (font (size 1.27 1.27)) (justify left)))
  (property "Footprint" "LED_THT:LED_D5.0mm" (at 147.32 105.41 0) (hide yes) (show_name no) (do_not_autoplace no) (effects (font (size 1.27 1.27))))
  (property "Datasheet" "" (at 147.32 105.41 0) (hide yes) (show_name no) (do_not_autoplace no) (effects (font (size 1.27 1.27))))
  (property "Description" "Light emitting diode" (at 147.32 105.41 0) (hide yes) (show_name no) (do_not_autoplace no) (effects (font (size 1.27 1.27))))
  (property "Sim.Pins" "1=K 2=A" (at 147.32 105.41 0) (hide yes) (show_name no) (do_not_autoplace no) (effects (font (size 1.27 1.27))))
  (pin "2")
  (pin "1"))
 (symbol
  (lib_id "Device:R")
  (at 191.77 101.6 0)
  (unit 1)
  (body_style 1)
  (exclude_from_sim no)
  (in_bom yes)
  (on_board yes)
  (in_pos_files yes)
  (dnp no)
  (fields_autoplaced yes)
  (property "Reference" "R2" (at 194.31 100.3299 0) (show_name no) (do_not_autoplace no) (effects (font (size 1.27 1.27)) (justify left)))
  (property "Value" "4.7k" (at 194.31 102.8699 0) (show_name no) (do_not_autoplace no) (effects (font (size 1.27 1.27)) (justify left)))
  (property "Footprint" "Resistor_THT:R_Axial_DIN0207_L6.3mm_D2.5mm_P7.62mm_Horizontal" (at 189.992 101.6 90) (hide yes) (show_name no) (do_not_autoplace no) (effects (font (size 1.27 1.27))))
  (property "Datasheet" "" (at 191.77 101.6 0) (hide yes) (show_name no) (do_not_autoplace no) (effects (font (size 1.27 1.27))))
  (property "Description" "Resistor" (at 191.77 101.6 0) (hide yes) (show_name no) (do_not_autoplace no) (effects (font (size 1.27 1.27))))
  (pin "1")
  (pin "2"))
 (sheet_instances
  (path ""
   (page "1")))
 (embedded_fonts no))
